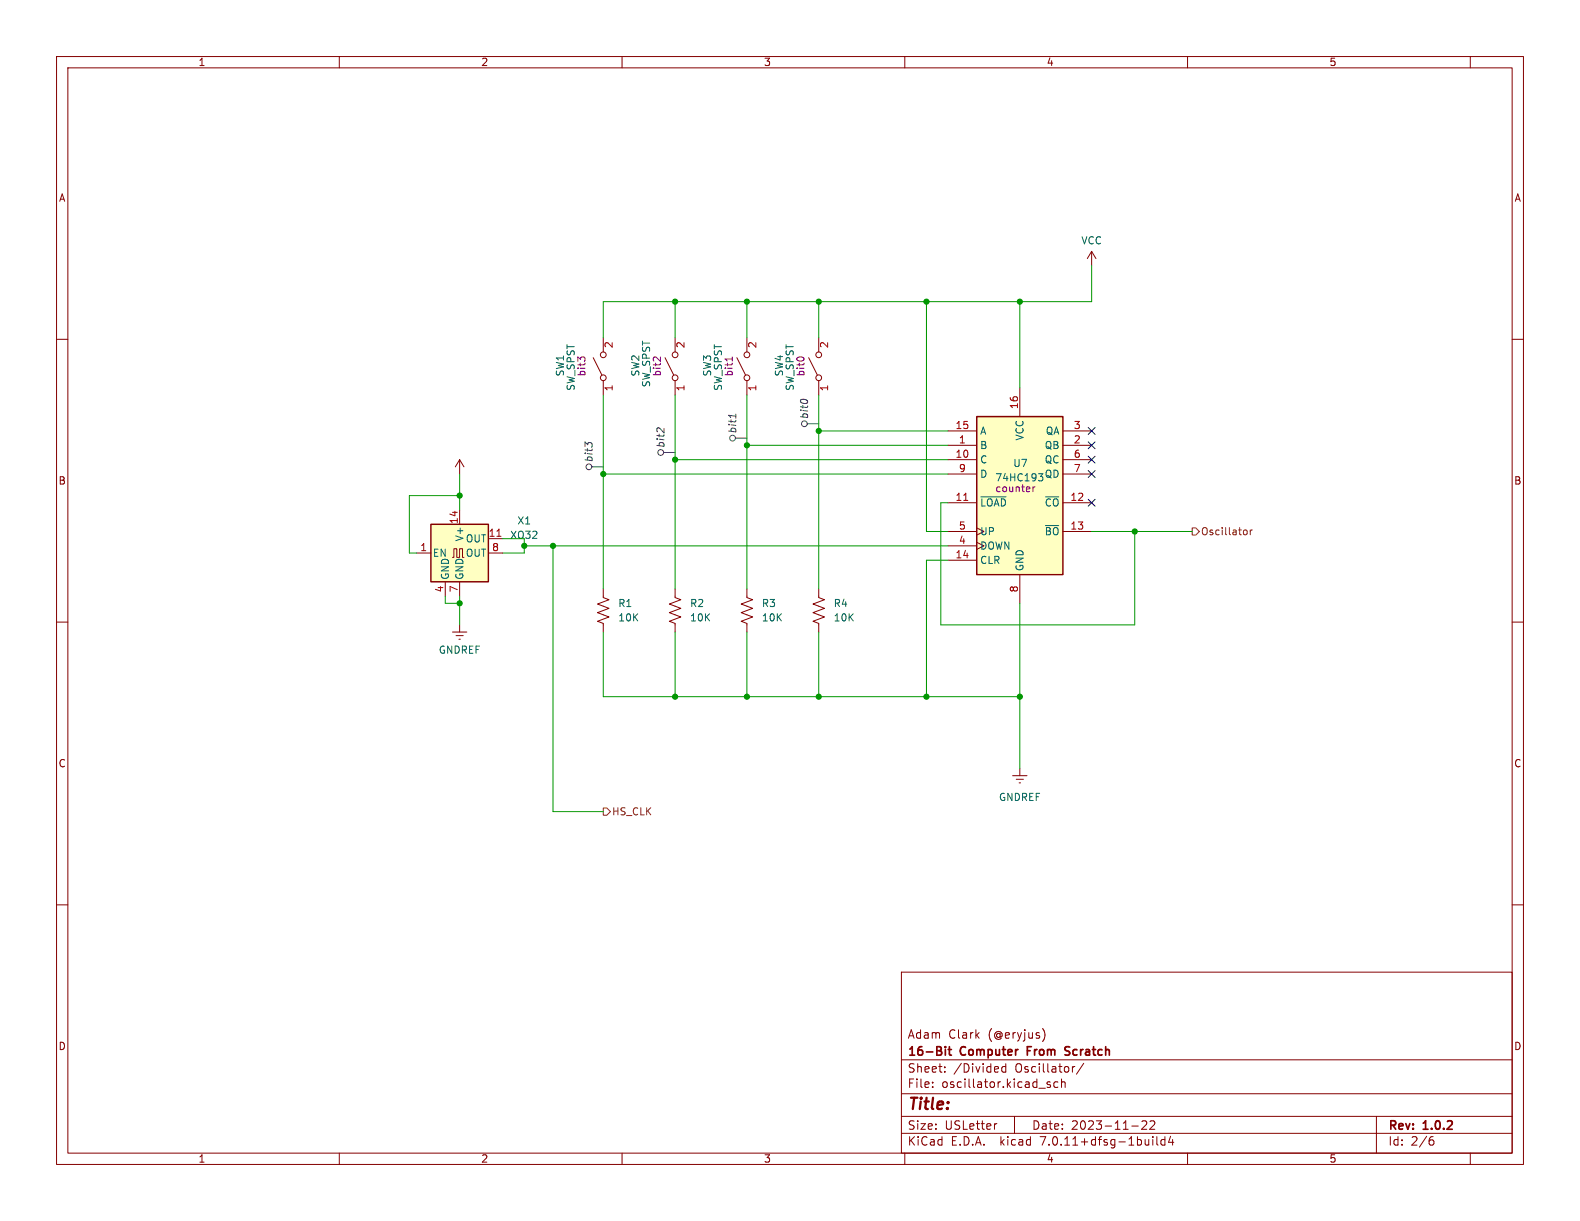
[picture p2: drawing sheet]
<svg xmlns="http://www.w3.org/2000/svg" width="279mm" height="216mm" viewBox="0 0 279 216" stroke-linecap="round" stroke-linejoin="round" font-family="sans-serif">
<g fill="none" stroke="#840000" stroke-width=".18">
<path d="M10 10h259.4v195.9h-259.4zM12 12h255.4v191.9h-255.4zM60 10v2M110 10v2M160 10v2M210 10v2M260 10v2M10 60h2M106.7 59.7v2.5M119.4 59.7v2.5M132.1 59.7v2.5M144.8 59.7v2.5"/>
<path d="M193 44.5l-.7 1.2M193 44.5v2.5M193 44.5l.8 1.2M267.4 60h2M104.9 63.2l1.5 3.1M106.7 67.3v2.6M117.6 63.2l1.5 3.1M119.4 67.3v2.6M130.3 63.2l1.5 3.1M132.1 67.3v2.6M143 63.2l1.5 3.1M144.8 67.3v2.6"/>
<path d="M167.6 78.7h5.1M167.6 76.2h5.1M180.3 68.6v5.1M188 78.7h5M188 76.2h5M73.7 97.8h2.5M80 98.6h.3v-1.6h.5v1.6h.5v-1.6h.5v1.6h.2M81.3 81.3l-.8 1.3M81.3 81.3v2.5M81.3 90.2v2.5M81.3 81.3l.7 1.3M86.4 97.8h2.5"/>
<path d="M86.4 95.3h2.5M167.6 81.3h5.1M167.6 88.9h5.1M167.6 94h5.1M167.6 99.1h5.1M167.6 96.5h5.1M167.6 83.8h5.1M172.7 95.9l1.3 .6-1.3 .7M172.7 93.3l1.3 .7-1.3 .6M188 81.3h5M188 88.9h5M188 94h5"/>
<path d="M188 83.8h5M10 110h2M78.7 102.9v2.5M80 111.8h2.5M80.6 112.4h1.3M81.2 113h.2M81.3 102.9v2.5M81.3 110.5v1.3M106.7 104.1v1.6l1 .3-2 .8 2 .8-2 .7 2 .8-2 .8 1 .3v1.6M119.4 104.1v1.6l1 .3-2 .8 2 .8-2 .7 2 .8-2 .8 1 .3v1.6M132.1 104.1v1.6l1 .3-2 .8 2 .8-2 .7 2 .8-2 .8 1 .3v1.6M144.8 104.1v1.6l1 .3-2 .8 2 .8-2 .7 2 .8-2 .8 1 .3v1.6"/>
<path d="M180.3 101.6v5.1M267.4 110h2M179.1 137.2h2.5M179.7 137.8h1.3M180.2 138.4h.3M180.3 135.9v1.3M10 160h2M267.4 160h2M159.4 171.9h108v32h-108zM159.4 197.4h108M159.4 193.4h108M159.4 187.4h108"/>
<path d="M164.9 192.1v.2M164.9 191.4v.1M167.1 189.4v.2M167.1 188.7v.1M176.3 198.7l-.3 .1M177.9 188.1v1.5M177.9 188.7l-.5-.1-.3 .3v.4l.2 .2h.6M179.4 197.4v3M184.4 181.9a1.76 1.76 0 0 1 0 2.2M185.1 191.6l.7 .4-.2 .3-.5-.1M185.7 191.4l-.3-.1-.3 .2M187.1 191.4l-.5-.1-.2 .3v.4l.1 .2h.6"/>
<path d="M187.7 191.4l.2-.1 .4 .1 .1 .9M187.7 190.8v1.5M189.6 188.6v1M190.1 188.6l-.3 .1-.2 .2M191.6 188l-1.2 1.9M200.1 199.1h1.2M201.9 198.3l.6-.1 .2 .1 .1 .3-.9 1.1h.9M203.4 198.3l.5-.1 .2 .1 .1 .3-.9 1.1h.9M243.4 197.4v6.5M60 203.9v2M110 203.9v2M159.4 200.4h108"/>
<path d="M160 203.9v2M203.9 201v.1M203.9 201.5v1M204.6 201v1.3l.2 .2M206 201v1.5M206 201.6l-.4-.1-.3 .3v.4l.1 .2h.6M207 200.9l-.4 1.1h1M207.4 201.5v1M210 203.9v2M253 201.6h.3l.3 .2-.1 .5-.5 .2M253.4 201l-.4 .1M260 203.9v2"/>
<circle cx="106.7" cy="62.7" r=".51"/>
<circle cx="106.7" cy="66.8" r=".51"/>
<circle cx="119.4" cy="66.8" r=".51"/>
<circle cx="119.4" cy="62.7" r=".51"/>
<circle cx="132.1" cy="66.8" r=".51"/>
<circle cx="132.1" cy="62.7" r=".51"/>
<circle cx="144.8" cy="62.7" r=".51"/>
<circle cx="144.8" cy="66.8" r=".51"/>
</g>
<path d="M167.2 185.1v.1M167.2 185.6v1M167.7 185.6h.5M167.9 185.1v1.3l.3 .2M181.7 185.8h.5M182.4 185.1h-.7v1.5M188.3 186.5h.7M189.2 185.1h-.6l-.3 .3 .2 .3 .5 .2" fill="none" stroke="#840000" stroke-width=".3"/>
<path d="M102.7 63.4l.2-.3h.3l.2 .3M115.9 63.1l.9 .8v-.8M128.2 63.5h1.3M129.5 63.1v.7M141.4 63.1l.7 .2M182.7 86.1v.8M183 86.1l-.3 .2" fill="none" stroke="#840084" stroke-width=".18"/>
<g fill="#ffffc2" stroke="#ffffc2" stroke-width=".18">
<path d="M76.2 92.7h10.2v10.2h-10.2z"/>
<path d="M172.7 73.7h15.3v27.9h-15.3z"/>
</g>
<path d="M172.7 73.7h15.3v27.9h-15.3zM76.2 92.7h10.2v10.2h-10.2z" fill="none" stroke="#840000" stroke-width=".25"/>
<path d="M87.9 94.8h.7M170.4 88.5h.7" fill="none" stroke="#a90000" stroke-width=".18"/>
<path d="M173.5 87.9h4.4M183.6 83.8h.8l-.4 .4h.2M183.8 85h.4" fill="none" stroke="#006464" stroke-width=".18"/>
<g fill="none" stroke="#484848" stroke-width=".18">
<path d="M103.9 78.6l-.5-.4v.7M104.1 78.3l.5 .1M117.4 75.8v.8l-.7-.9-.3-.1-.3 .3M130 77.5h2.1M130.1 73.2v.8M141.6 70.7l.4-.1 .6 .1M142.7 74.9h2.1M104.6 82.6h2.1M117.3 80h2.1"/>
<circle cx="129.5" cy="77.5" r=".51"/>
<circle cx="142.2" cy="74.9" r=".51"/>
<circle cx="104.1" cy="82.6" r=".51"/>
<circle cx="116.8" cy="80" r=".51"/>
</g>
<path d="M210.8 93.3h.7l.6 .7-.6 .6h-.7zM220.1 93.7l.3 .1 .1 .2v.4l-.4 .2M221.1 93.7v.9M221.5 93.7l-.4 .3M106.7 142.9h.6l.6 .6-.6 .6h-.6z" fill="none" stroke="#725600" stroke-width=".18"/>
<g fill="none" stroke="#009600" stroke-width=".18">
<path d="M119.4 53.3v6.4M132.1 53.3v6.4M144.8 53.3v6.4M163.8 53.3v40.7h3.8M180.3 53.3v15.3M193 47v6.3h-86.3v6.4M106.7 69.9v34.2M119.4 69.9v34.2M132.1 69.9v34.2M132.1 78.7h35.5M144.8 69.9v34.2M144.8 76.2h22.8"/>
<path d="M81.3 83.8v6.4M81.3 87.6h-8.9v10.2h1.3M88.9 95.3h3.8v2.5h-3.8M92.7 96.5h74.9M97.8 96.5v47h8.9M106.7 83.8h60.9M119.4 81.3h48.2M167.6 88.9h-1.2v21.6h34.3v-16.5M167.6 99.1h-3.8v24.1M193 94h17.8M78.7 105.4v1.3h2.6M81.3 105.4v5.1"/>
<path d="M106.7 111.8v11.4h73.6M119.4 111.8v11.4M132.1 111.8v11.4M144.8 111.8v11.4M180.3 106.7v29.2"/>
</g>
<path d="M192.4 75.6l1.2 1.2M192.4 78.1l1.2 1.2M193.6 75.6l-1.2 1.2M193.6 78.1l-1.2 1.2M192.4 80.7l1.2 1.2M192.4 88.3l1.2 1.2M192.4 83.2l1.2 1.2M193.6 80.7l-1.2 1.2M193.6 88.3l-1.2 1.2M193.6 83.2l-1.2 1.2" fill="none" stroke="#000084" stroke-width=".18"/>
<g fill="#009600" stroke="#009600" stroke-width=".18">
<circle cx="97.8" cy="96.5" r=".46"/>
<circle cx="119.4" cy="123.2" r=".46"/>
<circle cx="81.3" cy="106.7" r=".46"/>
<circle cx="92.7" cy="96.5" r=".46"/>
<circle cx="81.3" cy="87.6" r=".46"/>
<circle cx="200.7" cy="94" r=".46"/>
<circle cx="180.3" cy="53.3" r=".46"/>
<circle cx="163.8" cy="123.2" r=".46"/>
<circle cx="180.3" cy="123.2" r=".46"/>
<circle cx="106.7" cy="83.8" r=".46"/>
<circle cx="132.1" cy="78.7" r=".46"/>
<circle cx="119.4" cy="81.3" r=".46"/>
<circle cx="132.1" cy="123.2" r=".46"/>
<circle cx="119.4" cy="53.3" r=".46"/>
<circle cx="144.8" cy="53.3" r=".46"/>
<circle cx="132.1" cy="53.3" r=".46"/>
<circle cx="163.8" cy="53.3" r=".46"/>
<circle cx="144.8" cy="76.2" r=".46"/>
<circle cx="144.8" cy="123.2" r=".46"/>
</g>
<text font-size="2.8" fill="#840000" x="160.4" y="196.8">Title:</text>
<g font-size="2.1" fill="#840000">
<text x="160.4" y="183.9">Adam</text>
<text x="167.7" y="183.9">Clark</text>
<text x="174.8" y="183.9">(@eryjus)</text>
<text x="160.4" y="189.9">Sheet:</text>
<text x="160.4" y="187.1">16-Bit</text>
<text x="168.6" y="189.9">/Divided</text>
<text x="169.9" y="187.1">Computer</text>
<text x="179.6" y="189.9">Oscillator/</text>
<text x="182.3" y="187.1">From</text>
<text x="189.6" y="187.1">Scratch</text>
<text x="160.4" y="192.6">File:</text>
<text x="166.5" y="192.6">oscillator.kicad_sch</text>
<text x="160.4" y="202.8">KiCad</text>
<text x="160.4" y="200">Size:</text>
<text x="167.1" y="200">USLetter</text>
<text x="168.1" y="202.8">E.D.A.</text>
<text x="177" y="202.8">kicad</text>
<text x="182.4" y="200">Date:</text>
<text x="184.2" y="202.8">7.0.11+dfsg-1build4</text>
<text x="189.4" y="200">2023-11-22</text>
<text x="245.4" y="200.2">Rev:</text>
<text x="245.4" y="202.8">Id:</text>
<text x="249.5" y="202.8">2/6</text>
<text x="251.8" y="200.2">1.0.2</text>
</g>
<g font-size="1.8" fill="#840000">
<text x="35" y="11.9">1</text>
<text x="85" y="11.9">2</text>
<text x="135" y="11.9">3</text>
<text x="185" y="11.9">4</text>
<text x="235" y="11.9">5</text>
<text x="10.3" y="35.9">A</text>
<text x="267.7" y="35.9">A</text>
<text x="10.3" y="85.9">B</text>
<text x="267.7" y="85.9">B</text>
<text x="10.3" y="135.9">C</text>
<text x="267.7" y="135.9">C</text>
<text x="10.3" y="185.9">D</text>
<text x="267.7" y="185.9">D</text>
<text x="35" y="205.8">1</text>
<text x="85" y="205.8">2</text>
<text x="135" y="205.8">3</text>
<text x="185" y="205.8">4</text>
<text x="235" y="205.8">5</text>
</g>
<g font-size="1.8" fill="#006464">
<text x="191.1" y="43.4">VCC</text>
<text x="99.9" y="66.7" transform="rotate(-90 99.9 66.7)">SW1</text>
<text x="113.3" y="66.7" transform="rotate(-90 113.3 66.7)">SW2</text>
<text x="126" y="66.7" transform="rotate(-90 126 66.7)">SW3</text>
<text x="138.7" y="66.7" transform="rotate(-90 138.7 66.7)">SW4</text>
<text x="173.2" y="77.1">A</text>
<text x="181.2" y="78" transform="rotate(-90 181.2 78)">VCC</text>
<text x="184.8" y="77.1">QA</text>
<text x="173.2" y="79.6">B</text>
<text x="173.2" y="82.1">C</text>
<text x="179.1" y="82.8">U7</text>
<text x="184.6" y="79.6">QB</text>
<text x="184.6" y="82.1">QC</text>
<text x="173.2" y="89.8">~{LOAD}</text>
<text x="173.2" y="84.7">D</text>
<text x="175.9" y="85.3">74HC193</text>
<text x="184.6" y="89.8">~{CO}</text>
<text x="184.6" y="84.7">QD</text>
<text x="82.1" y="95.8" transform="rotate(-90 82.1 95.8)">V+</text>
<text x="90.1" y="95.5">XO32</text>
<text x="91.4" y="92.9">X1</text>
<text x="173.2" y="94.8">UP</text>
<text x="184.6" y="94.8">~{BO}</text>
<text x="76.5" y="98.7">EN</text>
<text x="82.3" y="96.1">OUT</text>
<text x="82.3" y="98.7">OUT</text>
<text x="173.2" y="99.9">CLR</text>
<text x="173.2" y="97.4">DOWN</text>
<text x="181.2" y="101.1" transform="rotate(-90 181.2 101.1)">GND</text>
<text x="79.6" y="102.6" transform="rotate(-90 79.6 102.6)">GND</text>
<text x="82.1" y="102.6" transform="rotate(-90 82.1 102.6)">GND</text>
<text x="109.2" y="107.5">R1</text>
<text x="121.9" y="107.5">R2</text>
<text x="134.6" y="107.5">R3</text>
<text x="147.3" y="107.5">R4</text>
<text x="109.2" y="110.1">10K</text>
<text x="121.9" y="110.1">10K</text>
<text x="134.6" y="110.1">10K</text>
<text x="147.3" y="110.1">10K</text>
<text x="77.5" y="115.8">GNDREF</text>
<text x="176.5" y="141.8">GNDREF</text>
</g>
<g font-size="1.8" fill="#a90000">
<text x="108.7" y="61.7" transform="rotate(-90 108.7 61.7)">2</text>
<text x="121.4" y="61.7" transform="rotate(-90 121.4 61.7)">2</text>
<text x="134.1" y="61.7" transform="rotate(-90 134.1 61.7)">2</text>
<text x="146.8" y="61.7" transform="rotate(-90 146.8 61.7)">2</text>
<text x="108.7" y="69.3" transform="rotate(-90 108.7 69.3)">1</text>
<text x="121.4" y="69.3" transform="rotate(-90 121.4 69.3)">1</text>
<text x="134.1" y="69.3" transform="rotate(-90 134.1 69.3)">1</text>
<text x="146.8" y="69.3" transform="rotate(-90 146.8 69.3)">1</text>
<text x="168.9" y="75.9">15</text>
<text x="180.1" y="72.4" transform="rotate(-90 180.1 72.4)">16</text>
<text x="189.8" y="75.9">3</text>
<text x="168.9" y="81">10</text>
<text x="169.5" y="78.5">1</text>
<text x="169.5" y="83.6">9</text>
<text x="189.8" y="78.5">2</text>
<text x="189.8" y="81">6</text>
<text x="189.8" y="83.6">7</text>
<text x="168.9" y="88.6">11</text>
<text x="189.2" y="88.6">12</text>
<text x="81" y="92.8" transform="rotate(-90 81 92.8)">14</text>
<text x="86.3" y="95">11</text>
<text x="169.5" y="93.7">5</text>
<text x="189.2" y="93.7">13</text>
<text x="74.2" y="97.5">1</text>
<text x="86.9" y="97.5">8</text>
<text x="168.9" y="98.8">14</text>
<text x="169.5" y="96.3">4</text>
<text x="78.5" y="104.8" transform="rotate(-90 78.5 104.8)">4</text>
<text x="81" y="104.8" transform="rotate(-90 81 104.8)">7</text>
<text x="180.1" y="104.8" transform="rotate(-90 180.1 104.8)">8</text>
</g>
<g font-size="1.8" fill="#840084">
<text x="101.8" y="69.2" transform="rotate(-90 101.8 69.2)">SW_SPST</text>
<text x="103.7" y="66.7" transform="rotate(-90 103.7 66.7)">bit3</text>
<text x="115.2" y="68.6" transform="rotate(-90 115.2 68.6)">SW_SPST</text>
<text x="117.1" y="66.7" transform="rotate(-90 117.1 66.7)">bit2</text>
<text x="127.9" y="69.2" transform="rotate(-90 127.9 69.2)">SW_SPST</text>
<text x="129.8" y="66.7" transform="rotate(-90 129.8 66.7)">bit1</text>
<text x="140.6" y="69.2" transform="rotate(-90 140.6 69.2)">SW_SPST</text>
<text x="142.5" y="66.7" transform="rotate(-90 142.5 66.7)">bit0</text>
<text x="175.9" y="87.2">counter</text>
</g>
<g font-size="1.8" fill="#484848">
<text x="130.4" y="76.8" transform="rotate(-90 130.4 76.8)">bit1</text>
<text x="143.1" y="74.2" transform="rotate(-90 143.1 74.2)">bit0</text>
<text x="105" y="81.9" transform="rotate(-90 105 81.9)">bit3</text>
<text x="117.7" y="79.3" transform="rotate(-90 117.7 79.3)">bit2</text>
</g>
<g font-size="1.8" fill="#725600">
<text x="212.3" y="94.8">Oscillator</text>
<text x="108.1" y="144.4">HS_CLK</text>
</g>
</svg>
